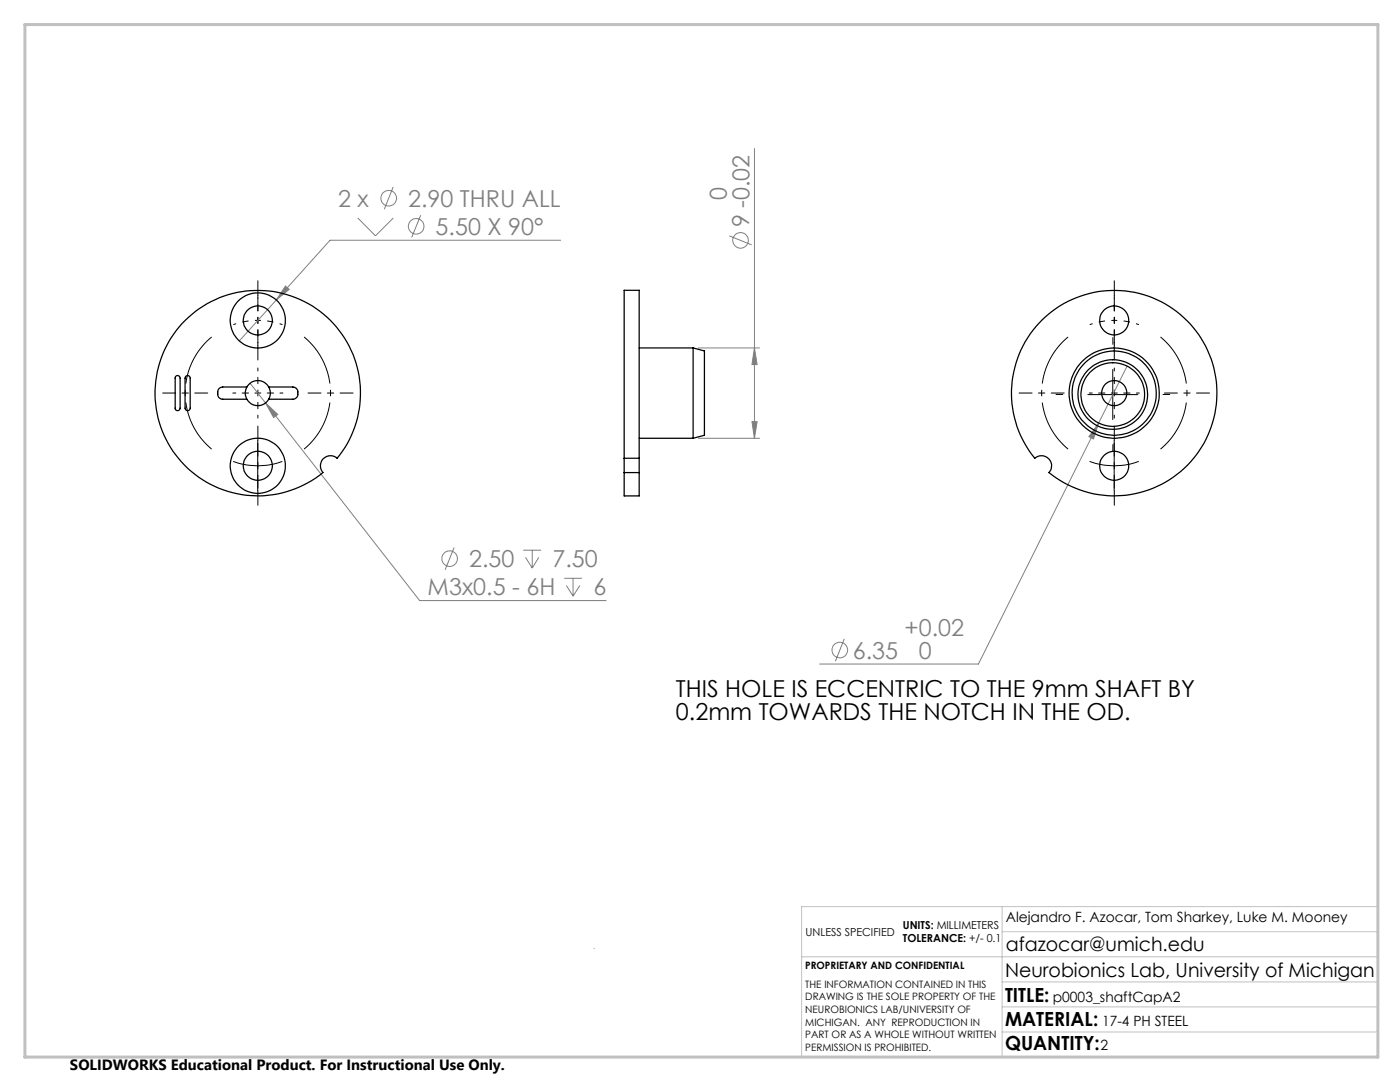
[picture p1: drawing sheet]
<svg xmlns="http://www.w3.org/2000/svg" width="279mm" height="216mm" viewBox="0 0 279 216" stroke-linecap="round" stroke-linejoin="round" font-family="sans-serif">
<g fill="none" stroke="#808080" stroke-width=".2">
<path d="M78.5 37.3l-1.8 4.5M150.6 29.6v57.9M55.1 59.9l-7.3 8.1M57 57.1l.7 .6-2.6 2.2zM71.4 43.5l3.5 3.6 3.6-3.6M84 42.9l-1.8 4.5M111.9 47.9h-46l-10.8 12M145.6 47.1l4.4 1.8M49.9 76.5l3.1 3.9M139.3 69.4h12.3M150.6 69.4l.5 3.3h-1zM224.9 73.1l-5.6 11.3"/>
<path d="M53 80.4l2.4 2.3-.8 .6zM53 80.4l30.7 39.4h37.3M139.3 87.5h12.3M150.1 84.1h1l-.5 3.4zM219.3 84.4l-1.1 3.2-.9-.5zM219.3 84.4l-24 48.1h-31.7M90.6 109.3l-1.8 4.4M104.4 109.8h3.6M104.9 111.2l1.3 2.1M106.2 109.8v3.5M107.5 111.2l-1.3 2.1M112.6 115.4h3.5"/>
<path d="M113 116.8l1.4 2.2M114.4 115.4v3.6M115.7 116.8l-1.3 2.2M168.5 127.5l-1.8 4.4"/>
<circle cx="77.6" cy="39.6" r="1.56"/>
<circle cx="83.1" cy="45.2" r="1.56"/>
<circle cx="147.8" cy="48" r="1.56"/>
<circle cx="89.7" cy="111.5" r="1.55"/>
<circle cx="167.6" cy="129.7" r="1.55"/>
</g>
<path d="M51.5 63.9a14.5 14.5 0 0 0-4.9 .9M51.5 63.9a14.5 14.5 0 0 1 4.9 .9M222.4 63.9a14.5 14.5 0 0 0-4.9 .9M222.4 63.9a14.5 14.5 0 0 1 4.9 .9" fill="none" stroke="#000" stroke-width=".2" stroke-dasharray="15.2 1.3 1.3 1.3" stroke-dashoffset="14.6" stroke-linecap="butt"/>
<path d="M42.2 67.2a14.5 14.5 0 0 0 0 22.4M213.2 67.2a14.5 14.5 0 0 0 0 22.4M60.7 89.6a14.5 14.5 0 0 0 0-22.4M231.6 89.6a14.5 14.5 0 0 0 0-22.4" fill="none" stroke="#000" stroke-width=".2" stroke-dasharray="15.2 1.3 1.3 1.3" stroke-dashoffset="4.4" stroke-linecap="butt"/>
<path d="M217.1 78.7h10M222.1 73.7v10M46.5 92.1a14.1 14.1 0 0 0 9.8 0M51.4 87.9v10M217.5 92.1a14.1 14.1 0 0 0 9.8 0M222.4 87.9v10" fill="none" stroke="#000" stroke-width=".2"/>
<path d="M51.5 58.9v-2.9M222.4 58.9v-2.9M51.5 68.9v2.9M212.1 78.7h-1.3M222.1 68.7v-1.3M222.4 68.9v2.9M232.1 78.7h1.4M51.5 97.9v2.9M51.5 87.9v-2.9M222.1 88.7v1.4M222.4 97.9v2.9M222.4 87.9v-2.9" fill="none" stroke="#000" stroke-width=".2" stroke-dasharray="15.2 1.3 1.3 1.3"/>
<path d="M51.5 78.4v-5M51.5 78.4h-5M51.5 78.4v5M51.5 78.4h5M51.5 63.9v-5M51.5 63.9v5M222.4 78.4v-5M222.4 78.4h-5M222.4 78.4v5M222.4 78.4h5M222.4 63.9v-5M222.4 63.9v5" fill="none" stroke="#000" stroke-width=".2" stroke-dasharray="15.2 1.3 1.3 1.3" stroke-dashoffset="14.6"/>
<path d="M41.5 78.4h-9M51.5 68.4v-9M61.5 78.4h9M212.4 78.4h-9M222.4 68.4v-9M232.4 78.4h9M51.5 88.4v9M222.4 88.4v9" fill="none" stroke="#000" stroke-width=".2" stroke-dasharray="15.2 1.3 1.3 1.3" stroke-dashoffset="12.6"/>
<path d="M118.6 189.2v.1M160 190.9h115M200 185.9h75M200 180.9v30M200 195.9h75M275 180.9h-115v30M200 205.9h75M200 200.9h75" fill="none" stroke="#c0c0c0" stroke-width=".2"/>
<path d="M5 4.9h270v206h-270z" fill="none" stroke="#c0c0c0" stroke-width=".6"/>
<g fill="#808080">
<path d="M53 80.4l1.6 2.9 .8-.6zM57 57.1l-1.9 2.8 2.6-2.2zM219.3 84.4l-2 2.7 .9 .5z"/>
<path d="M150.6 69.4l.5 3.3h-1zM150.1 84.1h1l-.5 3.4z"/>
</g>
<g fill="none" stroke="#000" stroke-width=".25">
<path d="M35 75.1a.51 .51 0 0 1 .6-.1 .51 .51 0 0 1 .3 .5v6a.49 .49 0 0 1-.4 .5 .49 .49 0 0 1-.5-.5zM36.3 64.6a20.5 20.5 0 0 1 28.6-1.7 20.5 20.5 0 0 1 2.4 28.5 2.01 2.01 0 0 0-2.8 .1 2.01 2.01 0 0 0 0 2.8 20.5 20.5 0 0 1-27.9-1.8 20.5 20.5 0 0 1-.3-27.9zM37.1 75l.3-.1 .3 .1 .3 .5v6a.51 .51 0 0 1-.6 .5 .51 .51 0 0 1-.5-.5v-6zM49.2 77.2h-4.7a1.24 1.24 0 0 0-1.1 1.2 1.24 1.24 0 0 0 1.1 1.3h4.7M49.2 77.2a2.52 2.52 0 0 1 4.4 0M49.2 79.7a2.52 2.52 0 0 0 4.4 0M49.2 77.2a2.49 2.49 0 0 0 0 2.5M53.6 77.2h4.9a1.24 1.24 0 0 1 1 1.2 1.24 1.24 0 0 1-1 1.3h-4.9M53.6 77.2a2.49 2.49 0 0 1 0 2.5M127.6 69.4h10.7M138.3 69.4l2.3 .6v16.9l-2.3 .6M138.3 69.4v18.1"/>
<path d="M207.9 63.9a20.5 20.5 0 0 1 28.5-.4 20.5 20.5 0 0 1 1.4 28.5 20.5 20.5 0 0 1-28.5 2.3 2.01 2.01 0 0 0 0-2.8 2.01 2.01 0 0 0-2.8-.1 20.5 20.5 0 0 1 1.4-27.5zM124.6 94.3v4.7h3v-4.7M124.6 91.4v-33.5h3v33.5M124.6 91.4v2.9M124.6 91.4h3M124.6 94.3h3M127.6 91.4v2.9M127.6 87.5h10.7"/>
<circle cx="51.4" cy="63.9" r="5.5"/>
<circle cx="51.5" cy="64" r="2.9"/>
<circle cx="222.1" cy="78.7" r="6.4"/>
<circle cx="222.1" cy="78.7" r="6.9"/>
<circle cx="222.4" cy="63.9" r="2.91"/>
<circle cx="222.4" cy="78.4" r="9"/>
<circle cx="222.4" cy="78.4" r="8.4"/>
<circle cx="222.4" cy="78.5" r="2.5"/>
<circle cx="51.4" cy="93" r="5.5"/>
<circle cx="51.5" cy="93" r="2.9"/>
<circle cx="222.4" cy="92.9" r="2.91"/>
</g>
<g font-size="4.7" fill="#808080">
<text x="67.5" y="41.3">2 x</text>
<text x="81.4" y="41.2">2.90 THRU ALL</text>
<text x="145.1" y="39.9" transform="rotate(-90 145.1 39.9)">0</text>
<text x="86.9" y="46.9">5.50 X 90°</text>
<text x="149.5" y="45.4" transform="rotate(-90 149.5 45.4)">9 -0.02</text>
<text x="93.6" y="113.2">2.50</text>
<text x="110.2" y="113.2">7.50</text>
<text x="85.3" y="118.8">M3x0.5 - 6H</text>
<text x="118.4" y="118.8">6</text>
<text x="170.2" y="131.4">6.35</text>
<text x="180.5" y="126.9">+0.02</text>
<text x="183.4" y="131.5">0</text>
</g>
<g font-size="4.7">
<text x="134.9" y="139.1">THIS HOLE IS ECCENTRIC TO THE 9mm SHAFT BY</text>
<text x="134.9" y="143.6">0.2mm TOWARDS THE NOTCH IN THE OD.</text>
</g>
<g font-size="3.9">
<text x="200.7" y="189.8">afazocar@umich.edu</text>
<text x="200.6" y="194.9">Neurobionics Lab, University of Michigan</text>
<text x="200.6" y="199.8">TITLE:</text>
<text x="200.6" y="209.5">QUANTITY:</text>
<text x="200.6" y="204.6">MATERIAL:</text>
</g>
<text font-size="3" x="14" y="213.5">SOLIDWORKS Educational Product. For Instructional Use Only.</text>
<g font-size="2.8">
<text x="200.7" y="183.9">Alejandro F. Azocar, Tom Sharkey, Luke M. Mooney</text>
<text x="210.1" y="199.8">p0003_shaftCapA2</text>
<text x="219.7" y="209.5">2</text>
<text x="220" y="204.6">17-4 PH STEEL</text>
</g>
<g font-size="2.2">
<text x="180.2" y="185.3">UNITS: MILLIMETERS</text>
<text x="160.8" y="186.8">UNLESS SPECIFIED</text>
<text x="180.2" y="188">TOLERANCE: +/- 0.1</text>
</g>
<g font-size="2">
<text x="160.7" y="193.4">PROPRIETARY AND CONFIDENTIAL</text>
<text x="160.7" y="197.1">THE INFORMATION CONTAINED IN THIS</text>
<text x="160.7" y="199.6">DRAWING IS THE SOLE PROPERTY OF THE</text>
<text x="160.7" y="202.1">NEUROBIONICS LAB/UNIVERSITY OF</text>
<text x="160.7" y="204.6">MICHIGAN. ANY REPRODUCTION IN</text>
<text x="160.7" y="207.2">PART OR AS A WHOLE WITHOUT WRITTEN</text>
<text x="160.7" y="209.7">PERMISSION IS PROHIBITED.</text>
</g>
</svg>
